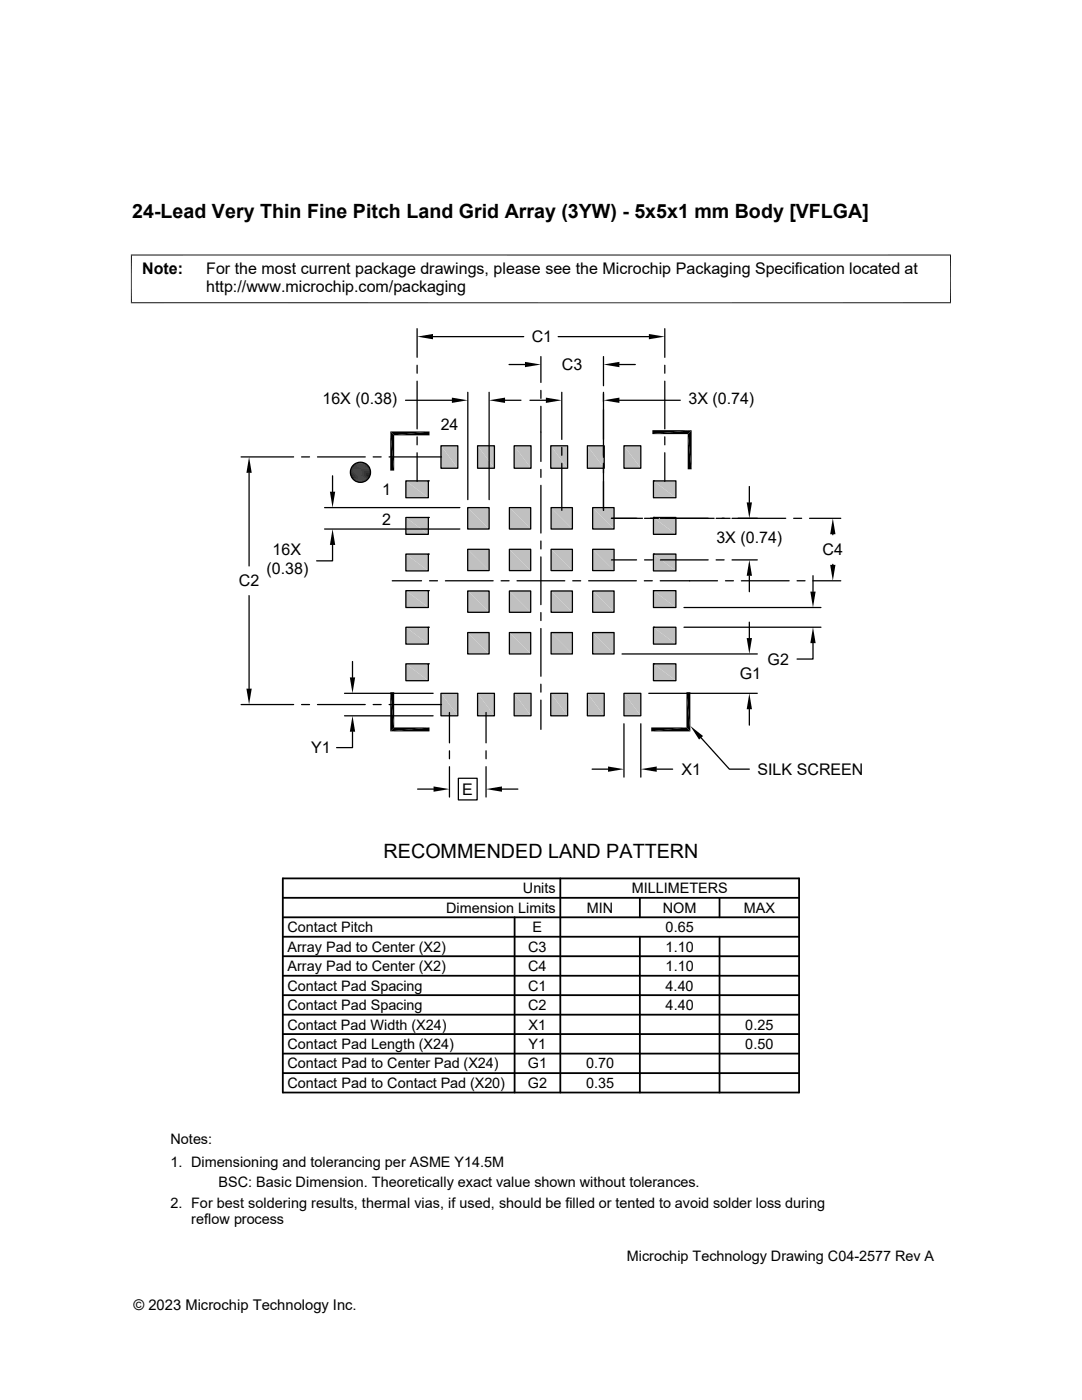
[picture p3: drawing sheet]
<svg xmlns="http://www.w3.org/2000/svg" width="216mm" height="279mm" viewBox="0 0 216 279" stroke-linecap="round" stroke-linejoin="round" font-family="sans-serif">
<g fill="#c0c0c0">
<path d="M124.5 138.4l3.4 4.5h-3.4z"/>
<path d="M124.5 138.4h3.4v4.5z"/>
<path d="M81 103.3l4.5 3.3h-4.5z"/>
<path d="M81 103.3h4.5v3.3z"/>
<path d="M81 96l4.5 3.3h-4.5z"/>
<path d="M81 96h4.5v3.3z"/>
<path d="M88 138.4l3.4 4.5h-3.4z"/>
<path d="M88 138.4h3.4v4.5z"/>
<path d="M95.3 138.4l3.4 4.5h-3.4z"/>
<path d="M95.3 138.4h3.4v4.5z"/>
<path d="M102.6 138.4l3.4 4.5h-3.4z"/>
<path d="M102.6 138.4h3.4v4.5z"/>
<path d="M109.9 138.4l3.4 4.5h-3.4z"/>
<path d="M109.9 138.4h3.4v4.5z"/>
<path d="M117.2 138.4l3.4 4.5h-3.4z"/>
<path d="M117.2 138.4h3.4v4.5z"/>
</g>
<path d="M81 96h4.5v3.3h-4.5zM85.5 96h.1M81 103.3h4.5v3.3h-4.5zM85.5 103.3h.1M88 138.4h3.4v4.5h-3.4zM95.3 138.4h3.4v4.5h-3.4zM102.6 138.4h3.4v4.5h-3.4zM109.9 138.4h3.4v4.5h-3.4zM117.2 138.4h3.4v4.5h-3.4zM124.5 138.4h3.4v4.5h-3.4z" fill="none" stroke="#000" stroke-width=".25"/>
<g fill="#c0c0c0">
<path d="M81 110.6l4.5 3.3h-4.5z"/>
<path d="M81 110.6h4.5v3.3z"/>
<path d="M88 89l3.4 4.5h-3.4z"/>
<path d="M88 89h3.4v4.5z"/>
<path d="M95.3 89l3.4 4.5h-3.4z"/>
<path d="M95.3 89h3.4v4.5z"/>
<path d="M102.6 89l3.4 4.5h-3.4z"/>
<path d="M102.6 89h3.4v4.5z"/>
<path d="M101.6 101.3l4.3 4.3h-4.3z"/>
<path d="M101.6 101.3h4.3v4.3z"/>
<path d="M93.3 101.3l4.3 4.3h-4.3z"/>
<path d="M93.3 101.3h4.3v4.3z"/>
<path d="M93.3 109.6l4.3 4.3h-4.3z"/>
<path d="M93.3 109.6h4.3v4.3z"/>
<path d="M101.6 109.6l4.3 4.3h-4.3z"/>
<path d="M101.6 109.6h4.3v4.3z"/>
<path d="M110 109.6l4.2 4.3h-4.2z"/>
<path d="M110 109.6h4.2v4.3z"/>
<path d="M118.3 109.6l4.2 4.3h-4.2z"/>
<path d="M118.3 109.6h4.2v4.3z"/>
<path d="M118.3 101.3l4.2 4.3h-4.2z"/>
<path d="M118.3 101.3h4.2v4.3z"/>
<path d="M110 101.3l4.2 4.3h-4.2z"/>
<path d="M110 101.3h4.2v4.3z"/>
<path d="M109.9 89l3.4 4.5h-3.4z"/>
<path d="M109.9 89h3.4v4.5z"/>
<path d="M117.2 89l3.4 4.5h-3.4z"/>
<path d="M117.2 89h3.4v4.5z"/>
<path d="M124.5 89l3.4 4.5h-3.4z"/>
<path d="M124.5 89h3.4v4.5z"/>
<path d="M130.4 96l4.5 3.3h-4.5z"/>
<path d="M130.4 96h4.5v3.3z"/>
<path d="M130.4 103.3l4.5 3.3h-4.5z"/>
<path d="M130.4 103.3h4.5v3.3z"/>
<path d="M130.4 110.6l4.5 3.3h-4.5z"/>
<path d="M130.4 110.6h4.5v3.3z"/>
<path d="M130.4 117.9l4.5 3.3h-4.5z"/>
<path d="M130.4 117.9h4.5v3.3z"/>
<path d="M130.4 125.2l4.5 3.3h-4.5z"/>
<path d="M130.4 125.2h4.5v3.3z"/>
<path d="M130.4 132.5l4.5 3.3h-4.5z"/>
<path d="M130.4 132.5h4.5v3.3z"/>
<path d="M118.3 117.9l4.2 4.3h-4.2z"/>
<path d="M118.3 117.9h4.2v4.3z"/>
<path d="M110 117.9l4.2 4.3h-4.2z"/>
<path d="M110 117.9h4.2v4.3z"/>
<path d="M118.3 126.2l4.2 4.3h-4.2z"/>
<path d="M118.3 126.2h4.2v4.3z"/>
<path d="M110 126.2l4.2 4.3h-4.2z"/>
<path d="M110 126.2h4.2v4.3z"/>
<path d="M93.3 126.2l4.3 4.3h-4.3z"/>
<path d="M93.3 126.2h4.3v4.3z"/>
<path d="M101.6 126.2l4.3 4.3h-4.3z"/>
<path d="M101.6 126.2h4.3v4.3z"/>
<path d="M101.6 117.9l4.3 4.3h-4.3z"/>
<path d="M101.6 117.9h4.3v4.3z"/>
<path d="M93.3 117.9l4.3 4.3h-4.3z"/>
<path d="M93.3 117.9h4.3v4.3z"/>
<path d="M81 117.9l4.5 3.3h-4.5z"/>
<path d="M81 117.9h4.5v3.3z"/>
<path d="M81 125.2l4.5 3.3h-4.5z"/>
<path d="M81 125.2h4.5v3.3z"/>
<path d="M81 132.5l4.5 3.3h-4.5z"/>
<path d="M81 132.5h4.5v3.3z"/>
</g>
<g fill="none" stroke="#000" stroke-width=".25">
<path d="M80.9 79.9h9.3M83.2 65.6v5.7M83.2 72.9v1.6M83.2 76.1v9.5M86.4 67.2h18.1M93.3 78.3v21.4M97.6 78.3v21.4M100.8 79.9h3.1M101.6 72.7h3.2M105.7 79.9h3.2M107.9 71.2v5.1M107.9 77.9v1.6"/>
<path d="M111.4 67.2h18.1M112.1 78.3v9.4M120.4 71.2v5.8M120.4 78.3v13M123.6 72.7h3.2M123.6 79.9h12.1M132.7 65.6v5.7M132.7 72.9v1.6M132.7 76.1v9.5M48.1 91.2h10.5M49.7 94.4v18.5M60.2 91.2h1.6"/>
<path d="M63.4 91.2h9.5M66.4 95v3.1M74.5 91.2h1.6M77.6 91.2h10.5M83.2 87.2v1.6M83.2 90.4v5.7M88 89h3.4v4.5h-3.4zM95.3 89h3.4v4.5h-3.4zM102.6 89h3.4v4.5h-3.4zM107.9 81.1v11M107.9 93.7v1.6M107.9 96.9v9.5"/>
<path d="M109.9 89h3.4v4.5h-3.4zM112.1 89.3v1.6M112.1 92.5v9.4M117.2 89h3.4v4.5h-3.4zM120.4 92.5v9.4M124.5 89h3.4v4.5h-3.4zM130.4 96h4.5v3.3h-4.5zM130.4 96h.1M132.7 87.2v1.6M132.7 90.4v5.7M149.5 97.1v3.2M49.7 118.9v18.5"/>
<path d="M64.8 101.3h27M64.8 105.6h27M66.4 108.8v3.1h-3.2M78.3 115.9h5.8M81 110.6h4.5v3.3h-4.5zM81 117.9h4.5v3.3h-4.5zM85.5 110.6h.1M85.5 117.9h.1M85.7 115.9h1.6M88.9 115.9h9.5M93.3 117.9h4.3v4.3h-4.3zM93.3 109.6h4.3v4.3h-4.3z"/>
<path d="M93.3 101.3h4.3v4.3h-4.3zM100 115.9h1.6M101.6 117.9h4.3v4.3h-4.3zM101.6 109.6h4.3v4.3h-4.3zM101.6 101.3h4.3v4.3h-4.3zM103.2 115.9h9.5M107.9 108v1.6M107.9 111.1v9.6M110 117.9h4.2v4.3h-4.2zM110 109.6h4.2v4.3h-4.2zM110 101.3h4.2v4.3h-4.2zM114.3 115.9h1.6"/>
<path d="M117.5 115.9h9.5M118.3 117.9h4.2v4.3h-4.2zM118.3 109.6h4.2v4.3h-4.2zM118.3 101.3h4.2v4.3h-4.2zM122 103.4h6.2M122 111.7h5M128.6 115.9h1.6M128.6 103.4h2.8M128.6 111.7h1.6M130.4 103.3h4.5v3.3h-4.5zM130.4 103.3h.1M130.4 110.6h4.5v3.3h-4.5z"/>
<path d="M130.4 110.6h.1M130.4 117.9h4.5v3.3h-4.5zM130.4 117.9h.1M131.7 115.9h11.5M131.8 103.4h10.7M131.8 111.7h9.5M142.9 103.4h2.8M142.9 111.7h1.6M144.8 115.9h1.5M146.1 103.4h10.7M146.1 111.7h5M147.9 115.9h9.6"/>
<path d="M149.5 114.9v3.2M158.4 103.4h1.6M159 115.9h1.6M161.5 103.4h6.3M162.2 115.9h5.6M162.2 114.9v3.2M166.2 106.6v.1M166.2 112.6v.1M68.7 138.4h17.7M70.3 132v3.2M81 125.2h4.5v3.3h-4.5zM81 132.5h4.5v3.3h-4.5z"/>
<path d="M85.5 125.2h.1M85.5 132.5h.1M93.3 126.2h4.3v4.3h-4.3zM101.6 126.2h4.3v4.3h-4.3zM107.9 122.3v1.5M107.9 125.4v9.6M107.9 136.5v1.6M107.9 139.7v5.9M110 126.2h4.2v4.3h-4.2zM118.3 126.2h4.2v4.3h-4.2zM124.1 130.5h27M129.5 138.4h21.6"/>
<path d="M130.4 125.2h4.5v3.3h-4.5zM130.4 125.2h.1M130.4 132.5h4.5v3.3h-4.5zM130.4 132.5h.1M136.5 121.2h27.3M136.5 125.2h27.3M149.5 124.2v3.1M162.2 128.4v3.1h-3.2M48.1 140.6h10.5M60.2 140.6h1.6M63.4 140.6h9.5M68.7 142.9h17.7"/>
<path d="M70.3 146v3.2h-3.1M74.5 140.6h1.6M77.6 140.6h10.5M83.3 157.5h3.2M89.7 142.2v6.1M89.7 149.8v1.6M89.7 153v6.1M91.5 155.3h3.7v4.3h-3.7zM97 142.2v6.1M97 149.8v1.6M97 153v6.1M100.2 157.5h3.1"/>
<path d="M118.2 153.5h3.1M124.5 144.4v10.7M127.9 144.4v10.7M131 153.5h3.2M139.9 147.2l5.6 6.3h4M149.5 141.5v3.2"/>
<circle cx="71.9" cy="94.3" r="2.01"/>
</g>
<g fill="none" stroke="#000" stroke-width=".36">
<path d="M56.4 179.2h103M56.4 175.3h103v42.7h-103zM111.8 175.3v42.7M127.7 179.2v3.9M143.6 179.2v3.9M56.4 183.1h103M56.4 190.8h103M56.4 186.9h103M56.4 194.7h103M56.4 198.6h103M102.7 183.1v34.9M127.7 186.9v31.1"/>
<path d="M143.6 186.9v31.1M56.4 202.5h103M56.4 206.4h103M56.4 210.3h103M56.4 214.2h103"/>
</g>
<g fill="#000">
<path d="M83.2 67.2l3.2-.5v1zM90.2 79.4l3.1 .5-3.1 .5zM97.6 79.9l3.2-.5v1zM104.8 72.2l3.1 .5-3.1 .6zM108.9 79.4l3.2 .5-3.2 .5zM120.4 72.7l3.2-.5v1.1zM120.4 79.9l3.2-.5v1zM129.5 66.7l3.2 .5-3.2 .5zM49.7 91.2l.5 3.2h-1zM65.8 98.1h1.1l-.5 3.2zM70.9 96l1.9 .1zM71.1 92.4l1.8 .1z"/>
<path d="M71.1 96.1l1.5 .1zM71.1 96.1h1.7zM71.1 92.4h1.7zM71.2 92.4h1.6zM71.2 96.2h1.2zM71.2 96.2h1.4zM71.2 92.4h1.4zM71.5 92.3l1.1 .1zM71.5 96.2l.6 .1zM71.5 96.2h.9zM71.5 92.3h.9zM71.6 92.2l.8 .1z"/>
<path d="M71.6 96.3h.5zM71.6 92.2h.5zM77.9 86.1l.8 7.8h-.8zM77.9 86.1h7.8l-7 .8zM77.9 86.1l.8 .8v7zM78.7 86.9l7-.8v.8zM130.2 85.9h7.8l-7.8 .7zM130.2 86.6l7.8-.7-.8 .7zM137.2 86.6l.8 7.1h-.8zM137.2 86.6l.8-.7v7.8zM66.4 105.6l.5 3.2h-1.1zM149 100.3h1.1l-.6 3.1z"/>
<path d="M149.5 111.7l.6 3.2h-1.1zM161.7 118.1h1.1l-.6 3.1zM166.2 103.4l.5 3.2h-1zM165.7 112.7h1l-.5 3.2zM49.2 137.4h1l-.5 3.2zM69.8 135.2h1.1l-.6 3.2zM137 138.2l.8 7.8-.8-.8zM137 138.2h.8v7.8zM149 127.3h1.1l-.6 3.2zM162.2 125.2l.6 3.2h-1.1zM70.3 142.9l.6 3.1h-1.1zM77.9 138.2l.8 7-.8 .8z"/>
<path d="M77.9 138.2h.8v7zM77.9 146l7.8-.8v.8zM77.9 146l.8-.8h7zM86.5 157l3.2 .5-3.2 .5zM97 157.5l3.2-.5v1zM121.3 153l3.2 .5-3.2 .5zM127.9 153.5l3.1-.5v1zM129.9 145.2h7.1l-7.1 .8zM129.9 146l7.1-.8 .8 .8zM137.8 144.9l2.5 2-.8 .7zM149.5 138.4l.6 3.1h-1.1z"/>
</g>
<g fill="none" stroke="#000" stroke-width=".2">
<path d="M26.1 50.9h163.7M26.2 50.8v9.7M189.7 50.8v9.7M26.1 60.4h163.7M69.9 94.2h4.1M69.9 94.4h4.1M69.9 94.5h4M69.9 94h4M69.9 93.8h4M69.9 94.7h4M70 93.6h3.9M70 94.9h3.9"/>
<path d="M70 95.1h3.8M70 93.4h3.8M70.1 95.3h3.6M70.1 93.2h3.6M70.2 95.4h3.4M70.2 93.1h3.4M70.3 92.9h3.2M70.3 95.6h3.2M70.5 95.7h2.9M70.5 92.8h2.9M70.6 92.7h2.6M70.6 95.9h2.6"/>
<path d="M70.8 92.6h2.3M70.8 96h2.3M70.9 92.5h2M70.9 96.1h2"/>
</g>
<g font-size="3.9">
<text x="26.4" y="43.5">24-Lead Very Thin Fine Pitch Land Grid Array (3YW) - 5x5x1 mm Body [VFLGA]</text>
<text x="76.5" y="171.2">RECOMMENDED LAND PATTERN</text>
</g>
<g font-size="3.2">
<text x="28.4" y="54.7">Note:</text>
<text x="41.1" y="58.3">http://www.microchip.com/packaging</text>
<text x="41.1" y="54.7">For the most current package drawings, please see the Microchip Packaging Specification located at</text>
<text x="106.1" y="68.3">C1</text>
<text x="112.1" y="73.9">C3</text>
<text x="64.3" y="80.7">16X (0.38)</text>
<text x="137.4" y="80.7">3X (0.74)</text>
<text x="87.9" y="85.7">24</text>
<text x="76.2" y="98.8">1</text>
<text x="76.2" y="104.8">2</text>
<text x="54.4" y="110.8">16X</text>
<text x="142.9" y="108.4">3X (0.74)</text>
<text x="164.1" y="110.8">C4</text>
<text x="47.7" y="117">C2</text>
<text x="53.2" y="114.6">(0.38)</text>
<text x="147.6" y="135.6">G1</text>
<text x="153.2" y="132.7">G2</text>
<text x="62.1" y="150.3">Y1</text>
<text x="136" y="154.6">X1</text>
<text x="151.2" y="154.6">SILK SCREEN</text>
<text x="92.2" y="158.6">E</text>
</g>
<g font-size="2.9">
<text x="104.3" y="178.3">Units</text>
<text x="126" y="178.3">MILLIMETERS</text>
<text x="89" y="182.2">Dimension Limits</text>
<text x="117.1" y="182.2">MIN</text>
<text x="132.3" y="182.2">NOM</text>
<text x="148.4" y="182.2">MAX</text>
<text x="57.3" y="189.9">Array Pad to Center (X2)</text>
<text x="57.3" y="186">Contact Pitch</text>
<text x="105.4" y="189.9">C3</text>
<text x="106.3" y="186">E</text>
<text x="132.8" y="189.9">1.10</text>
<text x="132.8" y="186">0.65</text>
<text x="57.3" y="193.8">Array Pad to Center (X2)</text>
<text x="57.3" y="197.7">Contact Pad Spacing</text>
<text x="105.4" y="193.8">C4</text>
<text x="105.4" y="197.7">C1</text>
<text x="132.8" y="197.7">4.40</text>
<text x="132.8" y="193.8">1.10</text>
<text x="57.3" y="201.6">Contact Pad Spacing</text>
<text x="105.4" y="201.6">C2</text>
<text x="132.8" y="201.6">4.40</text>
<text x="57.3" y="209.4">Contact Pad Length (X24)</text>
<text x="57.3" y="205.5">Contact Pad Width (X24)</text>
<text x="105.5" y="209.4">Y1</text>
<text x="105.5" y="205.5">X1</text>
<text x="148.7" y="209.4">0.50</text>
<text x="148.7" y="205.5">0.25</text>
<text x="57.3" y="213.2">Contact Pad to Center Pad (X24)</text>
<text x="105.3" y="213.2">G1</text>
<text x="116.9" y="213.2">0.70</text>
<text x="57.3" y="217.1">Contact Pad to Contact Pad (X20)</text>
<text x="105.3" y="217.1">G2</text>
<text x="116.9" y="217.1">0.35</text>
<text x="34" y="228.3">Notes:</text>
<text x="34" y="232.9">1. Dimensioning and tolerancing per ASME Y14.5M</text>
<text x="43.6" y="237">BSC: Basic Dimension. Theoretically exact value shown without tolerances.</text>
<text x="34" y="241">2. For best soldering results, thermal vias, if used, should be filled or tented to avoid solder loss during</text>
<text x="38.1" y="244.3">reflow process</text>
<text x="125.1" y="251.7">Microchip Technology Drawing C04-2577 Rev A</text>
<text x="26.6" y="261.3">© 2023 Microchip Technology Inc.</text>
</g>
</svg>
